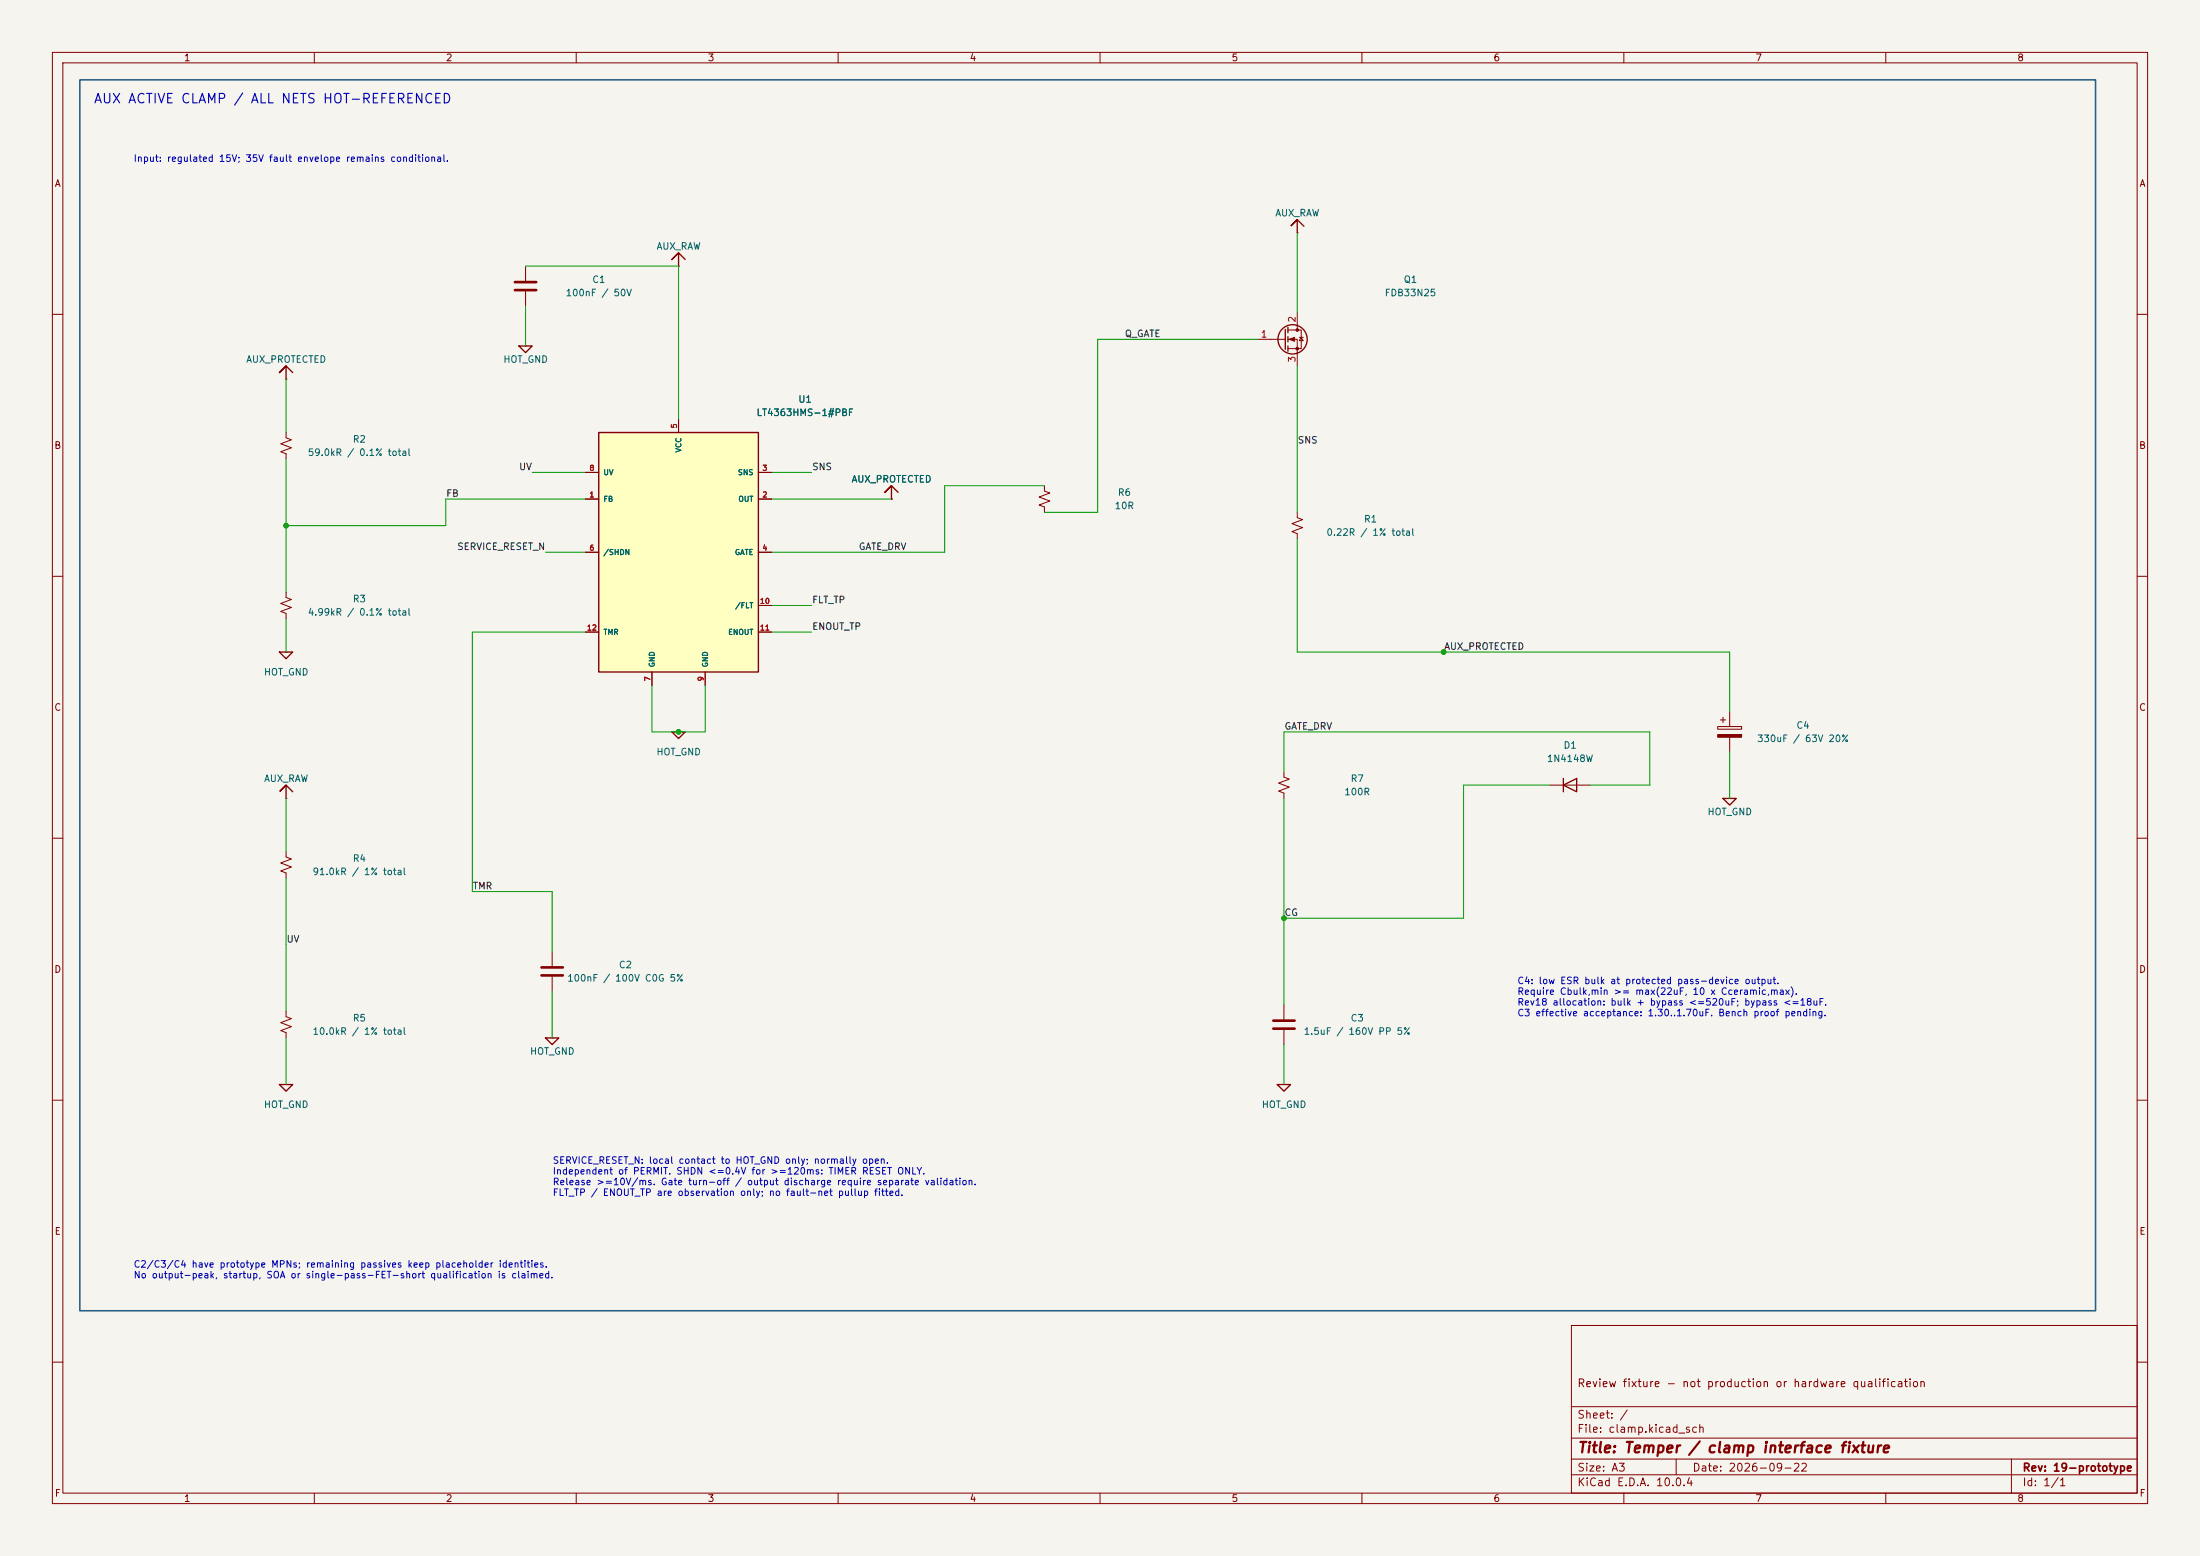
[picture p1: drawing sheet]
(kicad_sch (version 20250114) (generator "eeschema") (paper "A3") (title_block (title "Temper / clamp interface fixture") (date "2026-09-22") (rev "19-prototype") (comment 1 "Review fixture - not production or hardware qualification")) (lib_symbols (symbol "Device:C"
  (pin_numbers (hide yes))
  (pin_names
   (offset 0.254))
  (exclude_from_sim no)
  (in_bom yes)
  (on_board yes)
  (in_pos_files yes)
  (duplicate_pin_numbers_are_jumpers no)
  (property "Reference" "C" (at 0.635 2.54 0) (show_name no) (do_not_autoplace no) (effects (font (size 1.27 1.27)) (justify left)))
  (property "Value" "C" (at 0.635 -2.54 0) (show_name no) (do_not_autoplace no) (effects (font (size 1.27 1.27)) (justify left)))
  (property "Footprint" "" (at 0.9652 -3.81 0) (show_name no) (do_not_autoplace no) (hide yes) (effects (font (size 1.27 1.27))))
  (property "Datasheet" "" (at 0 0 0) (show_name no) (do_not_autoplace no) (hide yes) (effects (font (size 1.27 1.27))))
  (property "Description" "Unpolarized capacitor" (at 0 0 0) (show_name no) (do_not_autoplace no) (hide yes) (effects (font (size 1.27 1.27))))
  (symbol "C_0_1"
   (polyline (pts (xy -2.032 0.762) (xy 2.032 0.762)) (stroke (width 0.508) (type default)) (fill (type none)))
   (polyline (pts (xy -2.032 -0.762) (xy 2.032 -0.762)) (stroke (width 0.508) (type default)) (fill (type none))))
  (symbol "C_1_1"
   (pin passive line (at 0 3.81 270) (length 2.794) (name "" (effects (font (size 1.27 1.27)))) (number "1" (effects (font (size 1.27 1.27)))))
   (pin passive line (at 0 -3.81 90) (length 2.794) (name "" (effects (font (size 1.27 1.27)))) (number "2" (effects (font (size 1.27 1.27))))))
  (embedded_fonts no))
(symbol "Device:C_Polarized"
  (pin_numbers (hide yes))
  (pin_names
   (offset 0.254))
  (exclude_from_sim no)
  (in_bom yes)
  (on_board yes)
  (in_pos_files yes)
  (duplicate_pin_numbers_are_jumpers no)
  (property "Reference" "C" (at 0.635 2.54 0) (show_name no) (do_not_autoplace no) (effects (font (size 1.27 1.27)) (justify left)))
  (property "Value" "C_Polarized" (at 0.635 -2.54 0) (show_name no) (do_not_autoplace no) (effects (font (size 1.27 1.27)) (justify left)))
  (property "Footprint" "" (at 0.9652 -3.81 0) (show_name no) (do_not_autoplace no) (hide yes) (effects (font (size 1.27 1.27))))
  (property "Datasheet" "" (at 0 0 0) (show_name no) (do_not_autoplace no) (hide yes) (effects (font (size 1.27 1.27))))
  (property "Description" "Polarized capacitor" (at 0 0 0) (show_name no) (do_not_autoplace no) (hide yes) (effects (font (size 1.27 1.27))))
  (symbol "C_Polarized_0_1"
   (rectangle (start -2.286 0.508) (end 2.286 1.016) (stroke (width 0) (type default)) (fill (type none)))
   (polyline (pts (xy -1.778 2.286) (xy -0.762 2.286)) (stroke (width 0) (type default)) (fill (type none)))
   (polyline (pts (xy -1.27 2.794) (xy -1.27 1.778)) (stroke (width 0) (type default)) (fill (type none)))
   (rectangle (start 2.286 -0.508) (end -2.286 -1.016) (stroke (width 0) (type default)) (fill (type outline))))
  (symbol "C_Polarized_1_1"
   (pin passive line (at 0 3.81 270) (length 2.794) (name "" (effects (font (size 1.27 1.27)))) (number "1" (effects (font (size 1.27 1.27)))))
   (pin passive line (at 0 -3.81 90) (length 2.794) (name "" (effects (font (size 1.27 1.27)))) (number "2" (effects (font (size 1.27 1.27))))))
  (embedded_fonts no))
(symbol "Device:D"
  (pin_numbers (hide yes))
  (pin_names
   (offset 1.016) (hide yes))
  (exclude_from_sim no)
  (in_bom yes)
  (on_board yes)
  (in_pos_files yes)
  (duplicate_pin_numbers_are_jumpers no)
  (property "Reference" "D" (at 0 2.54 0) (show_name no) (do_not_autoplace no) (effects (font (size 1.27 1.27))))
  (property "Value" "D" (at 0 -2.54 0) (show_name no) (do_not_autoplace no) (effects (font (size 1.27 1.27))))
  (property "Footprint" "" (at 0 0 0) (show_name no) (do_not_autoplace no) (hide yes) (effects (font (size 1.27 1.27))))
  (property "Datasheet" "" (at 0 0 0) (show_name no) (do_not_autoplace no) (hide yes) (effects (font (size 1.27 1.27))))
  (property "Description" "Diode" (at 0 0 0) (show_name no) (do_not_autoplace no) (hide yes) (effects (font (size 1.27 1.27))))
  (property "Sim.Device" "D" (at 0 0 0) (show_name no) (do_not_autoplace no) (hide yes) (effects (font (size 1.27 1.27))))
  (property "Sim.Pins" "1=K 2=A" (at 0 0 0) (show_name no) (do_not_autoplace no) (hide yes) (effects (font (size 1.27 1.27))))
  (symbol "D_0_1"
   (polyline (pts (xy -1.27 1.27) (xy -1.27 -1.27)) (stroke (width 0.254) (type default)) (fill (type none)))
   (polyline (pts (xy 1.27 1.27) (xy 1.27 -1.27) (xy -1.27 0) (xy 1.27 1.27)) (stroke (width 0.254) (type default)) (fill (type none)))
   (polyline (pts (xy 1.27 0) (xy -1.27 0)) (stroke (width 0) (type default)) (fill (type none))))
  (symbol "D_1_1"
   (pin passive line (at -3.81 0 0) (length 2.54) (name "K" (effects (font (size 1.27 1.27)))) (number "1" (effects (font (size 1.27 1.27)))))
   (pin passive line (at 3.81 0 180) (length 2.54) (name "A" (effects (font (size 1.27 1.27)))) (number "2" (effects (font (size 1.27 1.27))))))
  (embedded_fonts no))
(symbol "Device:R_Small_US"
  (pin_numbers (hide yes))
  (pin_names
   (offset 0.254) (hide yes))
  (exclude_from_sim no)
  (in_bom yes)
  (on_board yes)
  (in_pos_files yes)
  (duplicate_pin_numbers_are_jumpers no)
  (property "Reference" "R" (at 0.762 0.508 0) (show_name no) (do_not_autoplace no) (effects (font (size 1.27 1.27)) (justify left)))
  (property "Value" "R_Small_US" (at 0.762 -1.016 0) (show_name no) (do_not_autoplace no) (effects (font (size 1.27 1.27)) (justify left)))
  (property "Footprint" "" (at 0 0 0) (show_name no) (do_not_autoplace no) (hide yes) (effects (font (size 1.27 1.27))))
  (property "Datasheet" "" (at 0 0 0) (show_name no) (do_not_autoplace no) (hide yes) (effects (font (size 1.27 1.27))))
  (property "Description" "Resistor, small US symbol" (at 0 0 0) (show_name no) (do_not_autoplace no) (hide yes) (effects (font (size 1.27 1.27))))
  (symbol "R_Small_US_1_1"
   (polyline (pts (xy 0 1.524) (xy 1.016 1.143) (xy 0 0.762) (xy -1.016 0.381) (xy 0 0)) (stroke (width 0) (type default)) (fill (type none)))
   (polyline (pts (xy 0 0) (xy 1.016 -0.381) (xy 0 -0.762) (xy -1.016 -1.143) (xy 0 -1.524)) (stroke (width 0) (type default)) (fill (type none)))
   (pin passive line (at 0 2.54 270) (length 1.016) (name "" (effects (font (size 1.27 1.27)))) (number "1" (effects (font (size 1.27 1.27)))))
   (pin passive line (at 0 -2.54 90) (length 1.016) (name "" (effects (font (size 1.27 1.27)))) (number "2" (effects (font (size 1.27 1.27))))))
  (embedded_fonts no))
(symbol "Temper16:LT4363HMS_1_PBF" (pin_names (offset 0.8)) (in_bom yes) (on_board yes) (property "Reference" "U" (at 0 0 0) (effects (font (size 1.27 1.27)))) (property "Value" "LT4363HMS_1_PBF" (at 0 0 0) (effects (font (size 1.27 1.27)))) (symbol "LT4363HMS_1_PBF_0_1" (rectangle (start -15.24 22.86) (end 15.24 -22.86) (stroke (width 0.254) (type default)) (fill (type background)))) (symbol "LT4363HMS_1_PBF_1_1"(pin input line (at -17.78 10.16 0) (length 2.54) (name "FB" (effects (font (size 1.0 1.0)))) (number "1" (effects (font (size 1.0 1.0)))))(pin input line (at 17.78 10.16 180) (length 2.54) (name "OUT" (effects (font (size 1.0 1.0)))) (number "2" (effects (font (size 1.0 1.0)))))(pin input line (at 17.78 15.24 180) (length 2.54) (name "SNS" (effects (font (size 1.0 1.0)))) (number "3" (effects (font (size 1.0 1.0)))))(pin output line (at 17.78 0 180) (length 2.54) (name "GATE" (effects (font (size 1.0 1.0)))) (number "4" (effects (font (size 1.0 1.0)))))(pin power_in line (at 0 25.4 270) (length 2.54) (name "VCC" (effects (font (size 1.0 1.0)))) (number "5" (effects (font (size 1.0 1.0)))))(pin input line (at -17.78 0 0) (length 2.54) (name "/SHDN" (effects (font (size 1.0 1.0)))) (number "6" (effects (font (size 1.0 1.0)))))(pin power_in line (at -5.08 -25.4 90) (length 2.54) (name "GND" (effects (font (size 1.0 1.0)))) (number "7" (effects (font (size 1.0 1.0)))))(pin input line (at -17.78 15.24 0) (length 2.54) (name "UV" (effects (font (size 1.0 1.0)))) (number "8" (effects (font (size 1.0 1.0)))))(pin power_in line (at 5.08 -25.4 90) (length 2.54) (name "GND" (effects (font (size 1.0 1.0)))) (number "9" (effects (font (size 1.0 1.0)))))(pin open_collector line (at 17.78 -10.16 180) (length 2.54) (name "/FLT" (effects (font (size 1.0 1.0)))) (number "10" (effects (font (size 1.0 1.0)))))(pin open_collector line (at 17.78 -15.24 180) (length 2.54) (name "ENOUT" (effects (font (size 1.0 1.0)))) (number "11" (effects (font (size 1.0 1.0)))))(pin passive line (at -17.78 -15.24 0) (length 2.54) (name "TMR" (effects (font (size 1.0 1.0)))) (number "12" (effects (font (size 1.0 1.0)))))))
(symbol "Temper16:PWR_AUX_PROTECTED" (power) (pin_names (offset 0) hide) (pin_numbers hide) (in_bom no) (on_board no) (property "Reference" "#PWR" (at 0 0 0) (effects (font (size 1.27 1.27)) hide)) (property "Value" "AUX_PROTECTED" (at 0 0 0) (effects (font (size 1.27 1.27)))) (symbol "PWR_AUX_PROTECTED_0_1" (polyline (pts (xy 0 0) (xy 0 2.54) (xy -1.27 1.27) (xy 0 2.54) (xy 1.27 1.27)) (stroke (width 0.254) (type default)) (fill (type none)))) (symbol "PWR_AUX_PROTECTED_1_1" (pin power_in line (at 0 0 90) (length 0) (name "AUX_PROTECTED" (effects (font (size 1.27 1.27)))) (number "1" (effects (font (size 1.27 1.27)))))))
(symbol "Temper16:PWR_AUX_RAW" (power) (pin_names (offset 0) hide) (pin_numbers hide) (in_bom no) (on_board no) (property "Reference" "#PWR" (at 0 0 0) (effects (font (size 1.27 1.27)) hide)) (property "Value" "AUX_RAW" (at 0 0 0) (effects (font (size 1.27 1.27)))) (symbol "PWR_AUX_RAW_0_1" (polyline (pts (xy 0 0) (xy 0 2.54) (xy -1.27 1.27) (xy 0 2.54) (xy 1.27 1.27)) (stroke (width 0.254) (type default)) (fill (type none)))) (symbol "PWR_AUX_RAW_1_1" (pin power_in line (at 0 0 90) (length 0) (name "AUX_RAW" (effects (font (size 1.27 1.27)))) (number "1" (effects (font (size 1.27 1.27)))))))
(symbol "Temper16:PWR_HOT_GND" (power) (pin_names (offset 0) hide) (pin_numbers hide) (in_bom no) (on_board no) (property "Reference" "#PWR" (at 0 0 0) (effects (font (size 1.27 1.27)) hide)) (property "Value" "HOT_GND" (at 0 0 0) (effects (font (size 1.27 1.27)))) (symbol "PWR_HOT_GND_0_1" (polyline (pts (xy -1.27 0) (xy 1.27 0) (xy 0 -1.27) (xy -1.27 0)) (stroke (width 0.254) (type default)) (fill (type none)))) (symbol "PWR_HOT_GND_1_1" (pin power_in line (at 0 0 90) (length 0) (name "HOT_GND" (effects (font (size 1.27 1.27)))) (number "1" (effects (font (size 1.27 1.27)))))))
(symbol "Transistor_FET:Q_NMOS_GDS"
  (pin_names
   (offset 0) (hide yes))
  (exclude_from_sim no)
  (in_bom yes)
  (on_board yes)
  (in_pos_files yes)
  (duplicate_pin_numbers_are_jumpers no)
  (property "Reference" "Q" (at 5.08 1.905 0) (show_name no) (do_not_autoplace no) (effects (font (size 1.27 1.27)) (justify left)))
  (property "Value" "Q_NMOS_GDS" (at 5.08 0 0) (show_name no) (do_not_autoplace no) (effects (font (size 1.27 1.27)) (justify left)))
  (property "Footprint" "" (at 5.08 2.54 0) (show_name no) (do_not_autoplace no) (hide yes) (effects (font (size 1.27 1.27))))
  (property "Datasheet" "" (at 0 0 0) (show_name no) (do_not_autoplace no) (hide yes) (effects (font (size 1.27 1.27))))
  (property "Description" "N-MOSFET transistor, gate/drain/source" (at 0 0 0) (show_name no) (do_not_autoplace no) (hide yes) (effects (font (size 1.27 1.27))))
  (symbol "Q_NMOS_GDS_0_1"
   (polyline (pts (xy 0.254 1.905) (xy 0.254 -1.905)) (stroke (width 0.254) (type default)) (fill (type none)))
   (polyline (pts (xy 0.254 0) (xy -2.54 0)) (stroke (width 0) (type default)) (fill (type none)))
   (polyline (pts (xy 0.762 2.286) (xy 0.762 1.27)) (stroke (width 0.254) (type default)) (fill (type none)))
   (polyline (pts (xy 0.762 0.508) (xy 0.762 -0.508)) (stroke (width 0.254) (type default)) (fill (type none)))
   (polyline (pts (xy 0.762 -1.27) (xy 0.762 -2.286)) (stroke (width 0.254) (type default)) (fill (type none)))
   (polyline (pts (xy 0.762 -1.778) (xy 3.302 -1.778) (xy 3.302 1.778) (xy 0.762 1.778)) (stroke (width 0) (type default)) (fill (type none)))
   (polyline (pts (xy 1.016 0) (xy 2.032 0.381) (xy 2.032 -0.381) (xy 1.016 0)) (stroke (width 0) (type default)) (fill (type outline)))
   (circle (center 1.651 0) (radius 2.794) (stroke (width 0.254) (type default)) (fill (type none)))
   (polyline (pts (xy 2.54 2.54) (xy 2.54 1.778)) (stroke (width 0) (type default)) (fill (type none)))
   (circle (center 2.54 1.778) (radius 0.254) (stroke (width 0) (type default)) (fill (type outline)))
   (circle (center 2.54 -1.778) (radius 0.254) (stroke (width 0) (type default)) (fill (type outline)))
   (polyline (pts (xy 2.54 -2.54) (xy 2.54 0) (xy 0.762 0)) (stroke (width 0) (type default)) (fill (type none)))
   (polyline (pts (xy 2.921 0.381) (xy 3.683 0.381)) (stroke (width 0) (type default)) (fill (type none)))
   (polyline (pts (xy 3.302 0.381) (xy 2.921 -0.254) (xy 3.683 -0.254) (xy 3.302 0.381)) (stroke (width 0) (type default)) (fill (type none))))
  (symbol "Q_NMOS_GDS_1_1"
   (pin input line (at -5.08 0 0) (length 2.54) (name "G" (effects (font (size 1.27 1.27)))) (number "1" (effects (font (size 1.27 1.27)))))
   (pin passive line (at 2.54 5.08 270) (length 2.54) (name "D" (effects (font (size 1.27 1.27)))) (number "2" (effects (font (size 1.27 1.27)))))
   (pin passive line (at 2.54 -5.08 90) (length 2.54) (name "S" (effects (font (size 1.27 1.27)))) (number "3" (effects (font (size 1.27 1.27))))))
  (embedded_fonts no)) )
(rectangle (start 15.2400 15.2400) (end 400.0500 250.1900) (stroke (width 0.3) (type default) (color 40 95 130 1)) (fill (type none)))
(text "AUX ACTIVE CLAMP / ALL NETS HOT-REFERENCED" (at 17.7800 19.0500 0) (effects (font (size 1.8 1.8)) (justify left)))
(symbol (lib_id "Temper16:LT4363HMS_1_PBF") (at 129.5400 105.4100 0) (unit 1) (in_bom yes) (on_board yes) (dnp no) (property "Reference" "U1" (at 153.6700 76.2000 0) (effects (font (size 1.27 1.27)))) (property "Value" "LT4363HMS-1#PBF" (at 153.6700 78.7400 0) (effects (font (size 1.27 1.27)))) (property "Footprint" "Package_SO:MSOP-12_3x4.039mm_P0.65mm" (at 129.5400 105.4100 0) (effects (font (size 1.27 1.27)) hide)))
(wire (pts (xy 147.3200 95.2500) (xy 170.1800 95.2500)) (stroke (width 0) (type default)))
(symbol (lib_id "Temper16:PWR_AUX_PROTECTED") (at 170.1800 95.2500 0) (unit 1) (in_bom no) (on_board no) (property "Reference" "#PWR15" (at 170.1800 95.2500 0) (effects (font (size 1.27 1.27)) hide)) (property "Value" "AUX_PROTECTED" (at 170.1800 91.4400 0) (effects (font (size 1.27 1.27)))))
(wire (pts (xy 147.3200 90.1700) (xy 154.9400 90.1700)) (stroke (width 0) (type default)))
(label "SNS" (at 154.9400 90.1700 0) (effects (font (size 1.27 1.27)) (justify left bottom)))
(wire (pts (xy 111.7600 105.4100) (xy 104.1400 105.4100)) (stroke (width 0) (type default)))
(label "SERVICE_RESET_N" (at 104.1400 105.4100 180) (effects (font (size 1.27 1.27)) (justify right bottom)))
(wire (pts (xy 147.3200 115.5700) (xy 154.9400 115.5700)) (stroke (width 0) (type default)))
(label "FLT_TP" (at 154.9400 115.5700 0) (effects (font (size 1.27 1.27)) (justify left bottom)))
(wire (pts (xy 147.3200 120.6500) (xy 154.9400 120.6500)) (stroke (width 0) (type default)))
(label "ENOUT_TP" (at 154.9400 120.6500 0) (effects (font (size 1.27 1.27)) (justify left bottom)))
(symbol (lib_id "Transistor_FET:Q_NMOS_GDS") (at 245.1100 64.7700 0) (unit 1) (in_bom yes) (on_board yes) (dnp no) (property "Reference" "Q1" (at 269.2400 53.3400 0) (effects (font (size 1.27 1.27)))) (property "Value" "FDB33N25" (at 269.2400 55.8800 0) (effects (font (size 1.27 1.27)))) (property "Footprint" "Package_TO_SOT_SMD:TO-263-2" (at 245.1100 64.7700 0) (effects (font (size 1.27 1.27)) hide)))
(symbol (lib_id "Device:R_Small_US") (at 247.6500 100.3300 0) (unit 1) (in_bom yes) (on_board yes) (dnp no) (property "Reference" "R1" (at 261.6200 99.0600 0) (effects (font (size 1.27 1.27)))) (property "Value" "0.22R / 1% total" (at 261.6200 101.6000 0) (effects (font (size 1.27 1.27)))) (property "Footprint" "Resistor_SMD:R_0805_2012Metric" (at 247.6500 100.3300 0) (effects (font (size 1.27 1.27)) hide)))
(symbol (lib_id "Device:R_Small_US") (at 54.6100 85.0900 0) (unit 1) (in_bom yes) (on_board yes) (dnp no) (property "Reference" "R2" (at 68.5800 83.8200 0) (effects (font (size 1.27 1.27)))) (property "Value" "59.0kR / 0.1% total" (at 68.5800 86.3600 0) (effects (font (size 1.27 1.27)))) (property "Footprint" "Resistor_SMD:R_0805_2012Metric" (at 54.6100 85.0900 0) (effects (font (size 1.27 1.27)) hide)))
(symbol (lib_id "Device:R_Small_US") (at 54.6100 115.5700 0) (unit 1) (in_bom yes) (on_board yes) (dnp no) (property "Reference" "R3" (at 68.5800 114.3000 0) (effects (font (size 1.27 1.27)))) (property "Value" "4.99kR / 0.1% total" (at 68.5800 116.8400 0) (effects (font (size 1.27 1.27)))) (property "Footprint" "Resistor_SMD:R_0805_2012Metric" (at 54.6100 115.5700 0) (effects (font (size 1.27 1.27)) hide)))
(symbol (lib_id "Device:R_Small_US") (at 54.6100 165.1000 0) (unit 1) (in_bom yes) (on_board yes) (dnp no) (property "Reference" "R4" (at 68.5800 163.8300 0) (effects (font (size 1.27 1.27)))) (property "Value" "91.0kR / 1% total" (at 68.5800 166.3700 0) (effects (font (size 1.27 1.27)))) (property "Footprint" "Resistor_SMD:R_0805_2012Metric" (at 54.6100 165.1000 0) (effects (font (size 1.27 1.27)) hide)))
(symbol (lib_id "Device:R_Small_US") (at 54.6100 195.5800 0) (unit 1) (in_bom yes) (on_board yes) (dnp no) (property "Reference" "R5" (at 68.5800 194.3100 0) (effects (font (size 1.27 1.27)))) (property "Value" "10.0kR / 1% total" (at 68.5800 196.8500 0) (effects (font (size 1.27 1.27)))) (property "Footprint" "Resistor_SMD:R_0805_2012Metric" (at 54.6100 195.5800 0) (effects (font (size 1.27 1.27)) hide)))
(symbol (lib_id "Device:R_Small_US") (at 199.3900 95.2500 0) (unit 1) (in_bom yes) (on_board yes) (dnp no) (property "Reference" "R6" (at 214.6300 93.9800 0) (effects (font (size 1.27 1.27)))) (property "Value" "10R" (at 214.6300 96.5200 0) (effects (font (size 1.27 1.27)))) (property "Footprint" "Resistor_SMD:R_0805_2012Metric" (at 199.3900 95.2500 0) (effects (font (size 1.27 1.27)) hide)))
(symbol (lib_id "Device:R_Small_US") (at 245.1100 149.8600 0) (unit 1) (in_bom yes) (on_board yes) (dnp no) (property "Reference" "R7" (at 259.0800 148.5900 0) (effects (font (size 1.27 1.27)))) (property "Value" "100R" (at 259.0800 151.1300 0) (effects (font (size 1.27 1.27)))) (property "Footprint" "Resistor_SMD:R_0805_2012Metric" (at 245.1100 149.8600 0) (effects (font (size 1.27 1.27)) hide)))
(symbol (lib_id "Device:C") (at 100.3300 54.6100 0) (unit 1) (in_bom yes) (on_board yes) (dnp no) (property "Reference" "C1" (at 114.3000 53.3400 0) (effects (font (size 1.27 1.27)))) (property "Value" "100nF / 50V" (at 114.3000 55.8800 0) (effects (font (size 1.27 1.27)))) (property "Footprint" "Capacitor_SMD:C_1206_3216Metric" (at 100.3300 54.6100 0) (effects (font (size 1.27 1.27)) hide)))
(symbol (lib_id "Device:C") (at 105.4100 185.4200 0) (unit 1) (in_bom yes) (on_board yes) (dnp no) (property "Reference" "C2" (at 119.3800 184.1500 0) (effects (font (size 1.27 1.27)))) (property "Value" "100nF / 100V C0G 5%" (at 119.3800 186.6900 0) (effects (font (size 1.27 1.27)))) (property "Footprint" "Capacitor_SMD:C_1206_3216Metric" (at 105.4100 185.4200 0) (effects (font (size 1.27 1.27)) hide)) (property "MPN" "C3216C0G2A104JT000E" (at 0 0 0) (effects (font (size 1.27 1.27)) hide)) (property "Manufacturer" "TDK" (at 0 0 0) (effects (font (size 1.27 1.27)) hide)) (property "LCSC" "C338111" (at 0 0 0) (effects (font (size 1.27 1.27)) hide)) (property "Datasheet" "https://product.tdk.com/system/files/dam/doc/product/capacitor/ceramic/mlcc/charasheet/c3216c0g2a104j160ac.pdf" (at 0 0 0) (effects (font (size 1.27 1.27)) hide)) (property "Description" "Prototype review candidate; see revision18 limits and qualification gaps" (at 0 0 0) (effects (font (size 1.27 1.27)) hide)))
(symbol (lib_id "Device:C") (at 245.1100 195.5800 0) (unit 1) (in_bom yes) (on_board yes) (dnp no) (property "Reference" "C3" (at 259.0800 194.3100 0) (effects (font (size 1.27 1.27)))) (property "Value" "1.5uF / 160V PP 5%" (at 259.0800 196.8500 0) (effects (font (size 1.27 1.27)))) (property "Footprint" "Capacitor_THT:C_Rect_L26.5mm_W10.5mm_P22.50mm_MKS4" (at 245.1100 195.5800 0) (effects (font (size 1.27 1.27)) hide)) (property "MPN" "R75GN415050H0J" (at 0 0 0) (effects (font (size 1.27 1.27)) hide)) (property "Manufacturer" "KEMET" (at 0 0 0) (effects (font (size 1.27 1.27)) hide)) (property "LCSC" "" (at 0 0 0) (effects (font (size 1.27 1.27)) hide)) (property "Datasheet" "https://content.kemet.com/datasheets/KEM_F3121_R75H.pdf" (at 0 0 0) (effects (font (size 1.27 1.27)) hide)) (property "Description" "Prototype review candidate; see revision18 limits and qualification gaps" (at 0 0 0) (effects (font (size 1.27 1.27)) hide)))
(symbol (lib_id "Device:C_Polarized") (at 330.2000 139.7000 0) (unit 1) (in_bom yes) (on_board yes) (dnp no) (property "Reference" "C4" (at 344.1700 138.4300 0) (effects (font (size 1.27 1.27)))) (property "Value" "330uF / 63V 20%" (at 344.1700 140.9700 0) (effects (font (size 1.27 1.27)))) (property "Footprint" "Capacitor_THT:CP_Radial_D10.0mm_P5.00mm" (at 330.2000 139.7000 0) (effects (font (size 1.27 1.27)) hide)) (property "MPN" "63ZLJ330M10X20" (at 0 0 0) (effects (font (size 1.27 1.27)) hide)) (property "Manufacturer" "Rubycon" (at 0 0 0) (effects (font (size 1.27 1.27)) hide)) (property "LCSC" "C437643" (at 0 0 0) (effects (font (size 1.27 1.27)) hide)) (property "Datasheet" "https://www.rubycon.co.jp/wp-content/uploads/catalog-aluminum/ZLJ.pdf" (at 0 0 0) (effects (font (size 1.27 1.27)) hide)) (property "Description" "Prototype review candidate; see revision18 limits and qualification gaps" (at 0 0 0) (effects (font (size 1.27 1.27)) hide)))
(symbol (lib_id "Device:D") (at 299.7200 149.8600 0) (unit 1) (in_bom yes) (on_board yes) (dnp no) (property "Reference" "D1" (at 299.7200 142.2400 0) (effects (font (size 1.27 1.27)))) (property "Value" "1N4148W" (at 299.7200 144.7800 0) (effects (font (size 1.27 1.27)))) (property "Footprint" "Diode_SMD:D_SOD-123" (at 299.7200 149.8600 0) (effects (font (size 1.27 1.27)) hide)))
(text "Input: regulated 15V; 35V fault envelope remains conditional." (at 25.4000 30.4800 0) (effects (font (size 1.27 1.27)) (justify left)))
(text "C4: low ESR bulk at protected pass-device output.\nRequire Cbulk,min >= max(22uF, 10 x Cceramic,max).\nRev18 allocation: bulk + bypass <=520uF; bypass <=18uF.\nC3 effective acceptance: 1.30..1.70uF. Bench proof pending." (at 289.5600 190.5000 0) (effects (font (size 1.27 1.27)) (justify left)))
(text "SERVICE_RESET_N: local contact to HOT_GND only; normally open.\nIndependent of PERMIT. SHDN <=0.4V for >=120ms: TIMER RESET ONLY.\nRelease >=10V/ms. Gate turn-off / output discharge require separate validation.\nFLT_TP / ENOUT_TP are observation only; no fault-net pullup fitted." (at 105.4100 224.7900 0) (effects (font (size 1.27 1.27)) (justify left)))
(text "C2/C3/C4 have prototype MPNs; remaining passives keep placeholder identities.\nNo output-peak, startup, SOA or single-pass-FET-short qualification is claimed." (at 25.4000 242.5700 0) (effects (font (size 1.27 1.27)) (justify left)))
(wire (pts (xy 247.6500 59.6900) (xy 247.6500 44.4500)) (stroke (width 0) (type default)))
(symbol (lib_id "Temper16:PWR_AUX_RAW") (at 247.6500 44.4500 0) (unit 1) (in_bom no) (on_board no) (property "Reference" "#PWR42" (at 247.6500 44.4500 0) (effects (font (size 1.27 1.27)) hide)) (property "Value" "AUX_RAW" (at 247.6500 40.6400 0) (effects (font (size 1.27 1.27)))))
(wire (pts (xy 247.6500 69.8500) (xy 247.6500 85.0900)) (stroke (width 0) (type default)))
(wire (pts (xy 247.6500 85.0900) (xy 247.6500 97.7900)) (stroke (width 0) (type default)))
(label "SNS" (at 247.6500 85.0900 0) (effects (font (size 1.27 1.27)) (justify left bottom)))
(wire (pts (xy 247.6500 102.8700) (xy 247.6500 124.4600)) (stroke (width 0) (type default)))
(wire (pts (xy 247.6500 124.4600) (xy 330.2000 124.4600)) (stroke (width 0) (type default)))
(wire (pts (xy 330.2000 124.4600) (xy 330.2000 135.8900)) (stroke (width 0) (type default)))
(label "AUX_PROTECTED" (at 275.5900 124.4600 0) (effects (font (size 1.27 1.27)) (justify left bottom)))
(junction (at 275.5900 124.4600) (diameter 0) (color 0 0 0 0))
(wire (pts (xy 330.2000 143.5100) (xy 330.2000 152.4000)) (stroke (width 0) (type default)))
(symbol (lib_id "Temper16:PWR_HOT_GND") (at 330.2000 152.4000 0) (unit 1) (in_bom no) (on_board no) (property "Reference" "#PWR52" (at 330.2000 152.4000 0) (effects (font (size 1.27 1.27)) hide)) (property "Value" "HOT_GND" (at 330.2000 154.9400 0) (effects (font (size 1.27 1.27)))))
(wire (pts (xy 54.6100 82.5500) (xy 54.6100 72.3900)) (stroke (width 0) (type default)))
(symbol (lib_id "Temper16:PWR_AUX_PROTECTED") (at 54.6100 72.3900 0) (unit 1) (in_bom no) (on_board no) (property "Reference" "#PWR54" (at 54.6100 72.3900 0) (effects (font (size 1.27 1.27)) hide)) (property "Value" "AUX_PROTECTED" (at 54.6100 68.5800 0) (effects (font (size 1.27 1.27)))))
(wire (pts (xy 54.6100 87.6300) (xy 54.6100 100.3300)) (stroke (width 0) (type default)))
(wire (pts (xy 54.6100 100.3300) (xy 54.6100 113.0300)) (stroke (width 0) (type default)))
(wire (pts (xy 54.6100 100.3300) (xy 85.0900 100.3300)) (stroke (width 0) (type default)))
(wire (pts (xy 85.0900 100.3300) (xy 85.0900 95.2500)) (stroke (width 0) (type default)))
(wire (pts (xy 85.0900 95.2500) (xy 111.7600 95.2500)) (stroke (width 0) (type default)))
(junction (at 54.6100 100.3300) (diameter 0) (color 0 0 0 0))
(label "FB" (at 85.0900 95.2500 0) (effects (font (size 1.27 1.27)) (justify left bottom)))
(wire (pts (xy 54.6100 118.1100) (xy 54.6100 124.4600)) (stroke (width 0) (type default)))
(symbol (lib_id "Temper16:PWR_HOT_GND") (at 54.6100 124.4600 0) (unit 1) (in_bom no) (on_board no) (property "Reference" "#PWR63" (at 54.6100 124.4600 0) (effects (font (size 1.27 1.27)) hide)) (property "Value" "HOT_GND" (at 54.6100 128.2700 0) (effects (font (size 1.27 1.27)))))
(wire (pts (xy 54.6100 162.5600) (xy 54.6100 152.4000)) (stroke (width 0) (type default)))
(symbol (lib_id "Temper16:PWR_AUX_RAW") (at 54.6100 152.4000 0) (unit 1) (in_bom no) (on_board no) (property "Reference" "#PWR65" (at 54.6100 152.4000 0) (effects (font (size 1.27 1.27)) hide)) (property "Value" "AUX_RAW" (at 54.6100 148.5900 0) (effects (font (size 1.27 1.27)))))
(wire (pts (xy 54.6100 167.6400) (xy 54.6100 180.3400)) (stroke (width 0) (type default)))
(wire (pts (xy 54.6100 180.3400) (xy 54.6100 193.0400)) (stroke (width 0) (type default)))
(label "UV" (at 54.6100 180.3400 0) (effects (font (size 1.27 1.27)) (justify left bottom)))
(wire (pts (xy 54.6100 198.1200) (xy 54.6100 207.0100)) (stroke (width 0) (type default)))
(symbol (lib_id "Temper16:PWR_HOT_GND") (at 54.6100 207.0100 0) (unit 1) (in_bom no) (on_board no) (property "Reference" "#PWR70" (at 54.6100 207.0100 0) (effects (font (size 1.27 1.27)) hide)) (property "Value" "HOT_GND" (at 54.6100 210.8200 0) (effects (font (size 1.27 1.27)))))
(wire (pts (xy 111.7600 90.1700) (xy 101.6000 90.1700)) (stroke (width 0) (type default)))
(label "UV" (at 101.6000 90.1700 180) (effects (font (size 1.27 1.27)) (justify right bottom)))
(wire (pts (xy 147.3200 105.4100) (xy 180.3400 105.4100)) (stroke (width 0) (type default)))
(wire (pts (xy 180.3400 105.4100) (xy 180.3400 92.7100)) (stroke (width 0) (type default)))
(wire (pts (xy 180.3400 92.7100) (xy 199.3900 92.7100)) (stroke (width 0) (type default)))
(label "GATE_DRV" (at 163.8300 105.4100 0) (effects (font (size 1.27 1.27)) (justify left bottom)))
(wire (pts (xy 199.3900 97.7900) (xy 209.5500 97.7900)) (stroke (width 0) (type default)))
(wire (pts (xy 209.5500 97.7900) (xy 209.5500 64.7700)) (stroke (width 0) (type default)))
(wire (pts (xy 209.5500 64.7700) (xy 240.0300 64.7700)) (stroke (width 0) (type default)))
(label "Q_GATE" (at 214.6300 64.7700 0) (effects (font (size 1.27 1.27)) (justify left bottom)))
(wire (pts (xy 245.1100 147.3200) (xy 245.1100 139.7000)) (stroke (width 0) (type default)))
(wire (pts (xy 245.1100 139.7000) (xy 314.9600 139.7000)) (stroke (width 0) (type default)))
(wire (pts (xy 314.9600 139.7000) (xy 314.9600 149.8600)) (stroke (width 0) (type default)))
(wire (pts (xy 314.9600 149.8600) (xy 303.5300 149.8600)) (stroke (width 0) (type default)))
(label "GATE_DRV" (at 245.1100 139.7000 0) (effects (font (size 1.27 1.27)) (justify left bottom)))
(wire (pts (xy 245.1100 152.4000) (xy 245.1100 175.2600)) (stroke (width 0) (type default)))
(wire (pts (xy 245.1100 175.2600) (xy 245.1100 191.7700)) (stroke (width 0) (type default)))
(wire (pts (xy 245.1100 175.2600) (xy 279.4000 175.2600)) (stroke (width 0) (type default)))
(wire (pts (xy 279.4000 175.2600) (xy 279.4000 149.8600)) (stroke (width 0) (type default)))
(wire (pts (xy 279.4000 149.8600) (xy 295.9100 149.8600)) (stroke (width 0) (type default)))
(junction (at 245.1100 175.2600) (diameter 0) (color 0 0 0 0))
(label "CG" (at 245.1100 175.2600 0) (effects (font (size 1.27 1.27)) (justify left bottom)))
(wire (pts (xy 245.1100 199.3900) (xy 245.1100 207.0100)) (stroke (width 0) (type default)))
(symbol (lib_id "Temper16:PWR_HOT_GND") (at 245.1100 207.0100 0) (unit 1) (in_bom no) (on_board no) (property "Reference" "#PWR94" (at 245.1100 207.0100 0) (effects (font (size 1.27 1.27)) hide)) (property "Value" "HOT_GND" (at 245.1100 210.8200 0) (effects (font (size 1.27 1.27)))))
(wire (pts (xy 100.3300 50.8000) (xy 129.5400 50.8000)) (stroke (width 0) (type default)))
(wire (pts (xy 129.5400 50.8000) (xy 129.5400 80.0100)) (stroke (width 0) (type default)))
(symbol (lib_id "Temper16:PWR_AUX_RAW") (at 129.5400 50.8000 0) (unit 1) (in_bom no) (on_board no) (property "Reference" "#PWR97" (at 129.5400 50.8000 0) (effects (font (size 1.27 1.27)) hide)) (property "Value" "AUX_RAW" (at 129.5400 46.9900 0) (effects (font (size 1.27 1.27)))))
(wire (pts (xy 100.3300 58.4200) (xy 100.3300 66.0400)) (stroke (width 0) (type default)))
(symbol (lib_id "Temper16:PWR_HOT_GND") (at 100.3300 66.0400 0) (unit 1) (in_bom no) (on_board no) (property "Reference" "#PWR99" (at 100.3300 66.0400 0) (effects (font (size 1.27 1.27)) hide)) (property "Value" "HOT_GND" (at 100.3300 68.5800 0) (effects (font (size 1.27 1.27)))))
(wire (pts (xy 124.4600 130.8100) (xy 124.4600 139.7000)) (stroke (width 0) (type default)))
(wire (pts (xy 124.4600 139.7000) (xy 134.6200 139.7000)) (stroke (width 0) (type default)))
(wire (pts (xy 134.6200 139.7000) (xy 134.6200 130.8100)) (stroke (width 0) (type default)))
(symbol (lib_id "Temper16:PWR_HOT_GND") (at 129.5400 139.7000 0) (unit 1) (in_bom no) (on_board no) (property "Reference" "#PWR103" (at 129.5400 139.7000 0) (effects (font (size 1.27 1.27)) hide)) (property "Value" "HOT_GND" (at 129.5400 143.5100 0) (effects (font (size 1.27 1.27)))))
(junction (at 129.5400 139.7000) (diameter 0) (color 0 0 0 0))
(wire (pts (xy 111.7600 120.6500) (xy 90.1700 120.6500)) (stroke (width 0) (type default)))
(wire (pts (xy 90.1700 120.6500) (xy 90.1700 170.1800)) (stroke (width 0) (type default)))
(wire (pts (xy 90.1700 170.1800) (xy 105.4100 170.1800)) (stroke (width 0) (type default)))
(wire (pts (xy 105.4100 170.1800) (xy 105.4100 181.6100)) (stroke (width 0) (type default)))
(label "TMR" (at 90.1700 170.1800 0) (effects (font (size 1.27 1.27)) (justify left bottom)))
(wire (pts (xy 105.4100 189.2300) (xy 105.4100 198.1200)) (stroke (width 0) (type default)))
(symbol (lib_id "Temper16:PWR_HOT_GND") (at 105.4100 198.1200 0) (unit 1) (in_bom no) (on_board no) (property "Reference" "#PWR111" (at 105.4100 198.1200 0) (effects (font (size 1.27 1.27)) hide)) (property "Value" "HOT_GND" (at 105.4100 200.6600 0) (effects (font (size 1.27 1.27))))))
